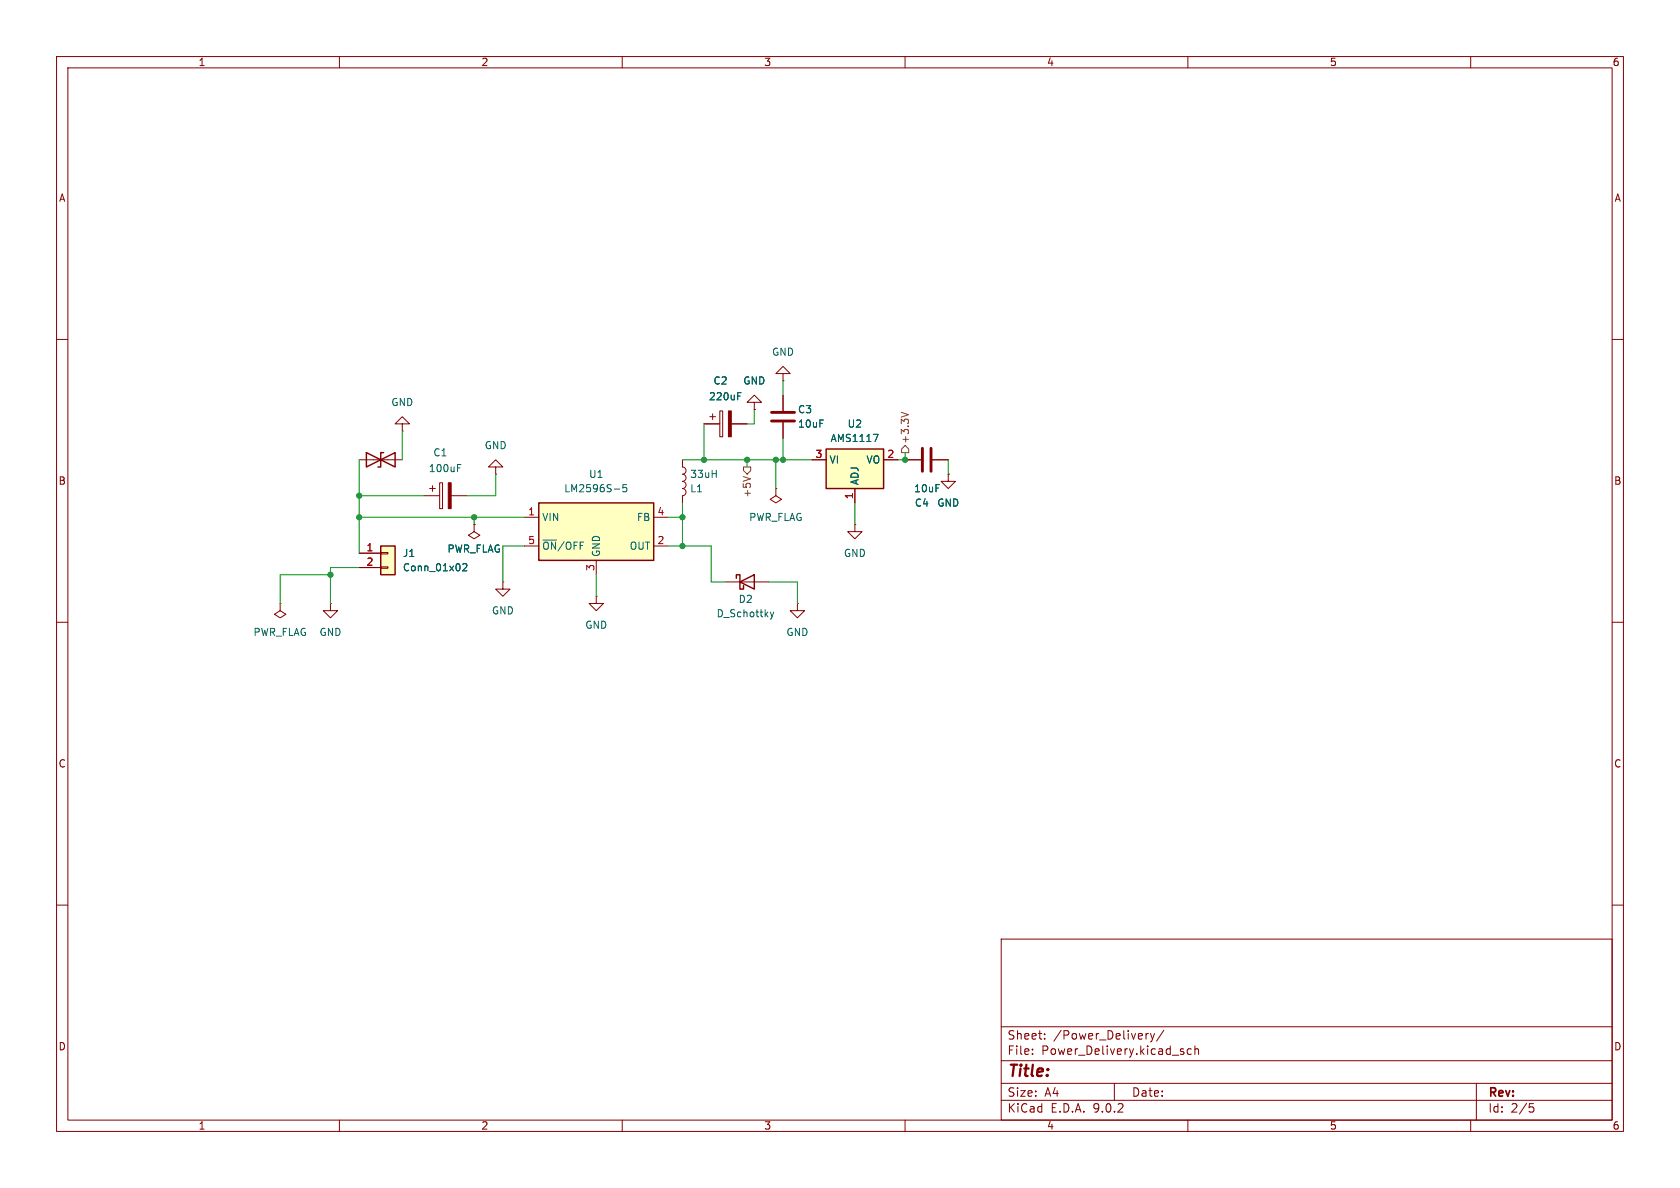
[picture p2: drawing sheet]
(kicad_sch
 (version 20250114)
 (generator "eeschema")
 (generator_version "9.0")
 (paper "A4")
 (lib_symbols
  (symbol "Connector_Generic:Conn_01x02"
   (pin_names
    (offset 1.016) (hide yes)) (exclude_from_sim no) (in_bom yes) (on_board yes)
   (property "Reference" "J" (at 0 2.54 0) (effects (font (size 1.27 1.27))))
   (property "Value" "Conn_01x02" (at 0 -5.08 0) (effects (font (size 1.27 1.27))))
   (property "Footprint" "" (at 0 0 0) (effects (font (size 1.27 1.27)) (hide yes)))
   (property "Datasheet" "~" (at 0 0 0) (effects (font (size 1.27 1.27)) (hide yes)))
   (property "Description" "Generic connector, single row, 01x02, script generated (kicad-library-utils/schlib/autogen/connector/)" (at 0 0 0) (effects (font (size 1.27 1.27)) (hide yes)))
   (symbol "Conn_01x02_1_1"
    (rectangle (start -1.27 1.27) (end 1.27 -3.81) (stroke (width 0.254) (type default)) (fill (type background)))
    (rectangle (start -1.27 0.127) (end 0 -0.127) (stroke (width 0.1524) (type default)) (fill (type none)))
    (rectangle (start -1.27 -2.413) (end 0 -2.667) (stroke (width 0.1524) (type default)) (fill (type none)))
    (pin passive line (at -5.08 0 0) (length 3.81) (name "Pin_1" (effects (font (size 1.27 1.27)))) (number "1" (effects (font (size 1.27 1.27)))))
    (pin passive line (at -5.08 -2.54 0) (length 3.81) (name "Pin_2" (effects (font (size 1.27 1.27)))) (number "2" (effects (font (size 1.27 1.27))))))
   (embedded_fonts no))
  (symbol "Device:C"
   (pin_numbers (hide yes))
   (pin_names
    (offset 0.254)) (exclude_from_sim no) (in_bom yes) (on_board yes)
   (property "Reference" "C" (at 0.635 2.54 0) (effects (font (size 1.27 1.27)) (justify left)))
   (property "Value" "C" (at 0.635 -2.54 0) (effects (font (size 1.27 1.27)) (justify left)))
   (property "Footprint" "" (at 0.9652 -3.81 0) (effects (font (size 1.27 1.27)) (hide yes)))
   (property "Datasheet" "~" (at 0 0 0) (effects (font (size 1.27 1.27)) (hide yes)))
   (property "Description" "Unpolarized capacitor" (at 0 0 0) (effects (font (size 1.27 1.27)) (hide yes)))
   (symbol "C_0_1"
    (polyline (pts (xy -2.032 0.762) (xy 2.032 0.762)) (stroke (width 0.508) (type default)) (fill (type none)))
    (polyline (pts (xy -2.032 -0.762) (xy 2.032 -0.762)) (stroke (width 0.508) (type default)) (fill (type none))))
   (symbol "C_1_1"
    (pin passive line (at 0 3.81 270) (length 2.794) (name "~" (effects (font (size 1.27 1.27)))) (number "1" (effects (font (size 1.27 1.27)))))
    (pin passive line (at 0 -3.81 90) (length 2.794) (name "~" (effects (font (size 1.27 1.27)))) (number "2" (effects (font (size 1.27 1.27))))))
   (embedded_fonts no))
  (symbol "Device:C_Polarized"
   (pin_numbers (hide yes))
   (pin_names
    (offset 0.254)) (exclude_from_sim no) (in_bom yes) (on_board yes)
   (property "Reference" "C" (at 0.635 2.54 0) (effects (font (size 1.27 1.27)) (justify left)))
   (property "Value" "C_Polarized" (at 0.635 -2.54 0) (effects (font (size 1.27 1.27)) (justify left)))
   (property "Footprint" "" (at 0.9652 -3.81 0) (effects (font (size 1.27 1.27)) (hide yes)))
   (property "Datasheet" "~" (at 0 0 0) (effects (font (size 1.27 1.27)) (hide yes)))
   (property "Description" "Polarized capacitor" (at 0 0 0) (effects (font (size 1.27 1.27)) (hide yes)))
   (symbol "C_Polarized_0_1"
    (rectangle (start -2.286 0.508) (end 2.286 1.016) (stroke (width 0) (type default)) (fill (type none)))
    (polyline (pts (xy -1.778 2.286) (xy -0.762 2.286)) (stroke (width 0) (type default)) (fill (type none)))
    (polyline (pts (xy -1.27 2.794) (xy -1.27 1.778)) (stroke (width 0) (type default)) (fill (type none)))
    (rectangle (start 2.286 -0.508) (end -2.286 -1.016) (stroke (width 0) (type default)) (fill (type outline))))
   (symbol "C_Polarized_1_1"
    (pin passive line (at 0 3.81 270) (length 2.794) (name "~" (effects (font (size 1.27 1.27)))) (number "1" (effects (font (size 1.27 1.27)))))
    (pin passive line (at 0 -3.81 90) (length 2.794) (name "~" (effects (font (size 1.27 1.27)))) (number "2" (effects (font (size 1.27 1.27))))))
   (embedded_fonts no))
  (symbol "Device:D_Schottky"
   (pin_numbers (hide yes))
   (pin_names
    (offset 1.016) (hide yes)) (exclude_from_sim no) (in_bom yes) (on_board yes)
   (property "Reference" "D" (at 0 2.54 0) (effects (font (size 1.27 1.27))))
   (property "Value" "D_Schottky" (at 0 -2.54 0) (effects (font (size 1.27 1.27))))
   (property "Footprint" "" (at 0 0 0) (effects (font (size 1.27 1.27)) (hide yes)))
   (property "Datasheet" "~" (at 0 0 0) (effects (font (size 1.27 1.27)) (hide yes)))
   (property "Description" "Schottky diode" (at 0 0 0) (effects (font (size 1.27 1.27)) (hide yes)))
   (symbol "D_Schottky_0_1"
    (polyline (pts (xy -1.905 0.635) (xy -1.905 1.27) (xy -1.27 1.27) (xy -1.27 -1.27) (xy -0.635 -1.27) (xy -0.635 -0.635)) (stroke (width 0.254) (type default)) (fill (type none)))
    (polyline (pts (xy 1.27 1.27) (xy 1.27 -1.27) (xy -1.27 0) (xy 1.27 1.27)) (stroke (width 0.254) (type default)) (fill (type none)))
    (polyline (pts (xy 1.27 0) (xy -1.27 0)) (stroke (width 0) (type default)) (fill (type none))))
   (symbol "D_Schottky_1_1"
    (pin passive line (at -3.81 0 0) (length 2.54) (name "K" (effects (font (size 1.27 1.27)))) (number "1" (effects (font (size 1.27 1.27)))))
    (pin passive line (at 3.81 0 180) (length 2.54) (name "A" (effects (font (size 1.27 1.27)))) (number "2" (effects (font (size 1.27 1.27))))))
   (embedded_fonts no))
  (symbol "Device:D_TVS"
   (pin_numbers (hide yes))
   (pin_names
    (offset 1.016) (hide yes)) (exclude_from_sim no) (in_bom yes) (on_board yes)
   (property "Reference" "D" (at 0 2.54 0) (effects (font (size 1.27 1.27))))
   (property "Value" "D_TVS" (at 0 -2.54 0) (effects (font (size 1.27 1.27))))
   (property "Footprint" "" (at 0 0 0) (effects (font (size 1.27 1.27)) (hide yes)))
   (property "Datasheet" "~" (at 0 0 0) (effects (font (size 1.27 1.27)) (hide yes)))
   (property "Description" "Bidirectional transient-voltage-suppression diode" (at 0 0 0) (effects (font (size 1.27 1.27)) (hide yes)))
   (symbol "D_TVS_0_1"
    (polyline (pts (xy -2.54 1.27) (xy -2.54 -1.27) (xy 2.54 1.27) (xy 2.54 -1.27) (xy -2.54 1.27)) (stroke (width 0.254) (type default)) (fill (type none)))
    (polyline (pts (xy 0.508 1.27) (xy 0 1.27) (xy 0 -1.27) (xy -0.508 -1.27)) (stroke (width 0.254) (type default)) (fill (type none)))
    (polyline (pts (xy 1.27 0) (xy -1.27 0)) (stroke (width 0) (type default)) (fill (type none))))
   (symbol "D_TVS_1_1"
    (pin passive line (at -3.81 0 0) (length 2.54) (name "A1" (effects (font (size 1.27 1.27)))) (number "1" (effects (font (size 1.27 1.27)))))
    (pin passive line (at 3.81 0 180) (length 2.54) (name "A2" (effects (font (size 1.27 1.27)))) (number "2" (effects (font (size 1.27 1.27))))))
   (embedded_fonts no))
  (symbol "Device:L"
   (pin_numbers (hide yes))
   (pin_names
    (offset 1.016) (hide yes)) (exclude_from_sim no) (in_bom yes) (on_board yes)
   (property "Reference" "L" (at -1.27 0 90) (effects (font (size 1.27 1.27))))
   (property "Value" "L" (at 1.905 0 90) (effects (font (size 1.27 1.27))))
   (property "Footprint" "" (at 0 0 0) (effects (font (size 1.27 1.27)) (hide yes)))
   (property "Datasheet" "~" (at 0 0 0) (effects (font (size 1.27 1.27)) (hide yes)))
   (property "Description" "Inductor" (at 0 0 0) (effects (font (size 1.27 1.27)) (hide yes)))
   (symbol "L_0_1"
    (arc (start 0 2.54) (mid 0.6323 1.905) (end 0 1.27) (stroke (width 0) (type default)) (fill (type none)))
    (arc (start 0 1.27) (mid 0.6323 0.635) (end 0 0) (stroke (width 0) (type default)) (fill (type none)))
    (arc (start 0 0) (mid 0.6323 -0.635) (end 0 -1.27) (stroke (width 0) (type default)) (fill (type none)))
    (arc (start 0 -1.27) (mid 0.6323 -1.905) (end 0 -2.54) (stroke (width 0) (type default)) (fill (type none))))
   (symbol "L_1_1"
    (pin passive line (at 0 3.81 270) (length 1.27) (name "1" (effects (font (size 1.27 1.27)))) (number "1" (effects (font (size 1.27 1.27)))))
    (pin passive line (at 0 -3.81 90) (length 1.27) (name "2" (effects (font (size 1.27 1.27)))) (number "2" (effects (font (size 1.27 1.27))))))
   (embedded_fonts no))
  (symbol "Regulator_Linear:AMS1117" (exclude_from_sim no) (in_bom yes) (on_board yes)
   (property "Reference" "U" (at -3.81 3.175 0) (effects (font (size 1.27 1.27))))
   (property "Value" "AMS1117" (at 0 3.175 0) (effects (font (size 1.27 1.27)) (justify left)))
   (property "Footprint" "Package_TO_SOT_SMD:SOT-223-3_TabPin2" (at 0 5.08 0) (effects (font (size 1.27 1.27)) (hide yes)))
   (property "Datasheet" "http://www.advanced-monolithic.com/pdf/ds1117.pdf" (at 2.54 -6.35 0) (effects (font (size 1.27 1.27)) (hide yes)))
   (property "Description" "1A Low Dropout regulator, positive, adjustable output, SOT-223" (at 0 0 0) (effects (font (size 1.27 1.27)) (hide yes)))
   (symbol "AMS1117_0_1"
    (rectangle (start -5.08 -5.08) (end 5.08 1.905) (stroke (width 0.254) (type default)) (fill (type background))))
   (symbol "AMS1117_1_1"
    (pin power_in line (at -7.62 0 0) (length 2.54) (name "VI" (effects (font (size 1.27 1.27)))) (number "3" (effects (font (size 1.27 1.27)))))
    (pin input line (at 0 -7.62 90) (length 2.54) (name "ADJ" (effects (font (size 1.27 1.27)))) (number "1" (effects (font (size 1.27 1.27)))))
    (pin power_out line (at 7.62 0 180) (length 2.54) (name "VO" (effects (font (size 1.27 1.27)))) (number "2" (effects (font (size 1.27 1.27))))))
   (embedded_fonts no))
  (symbol "Regulator_Switching:LM2596S-5" (exclude_from_sim no) (in_bom yes) (on_board yes)
   (property "Reference" "U" (at -10.16 6.35 0) (effects (font (size 1.27 1.27)) (justify left)))
   (property "Value" "LM2596S-5" (at 0 6.35 0) (effects (font (size 1.27 1.27)) (justify left)))
   (property "Footprint" "Package_TO_SOT_SMD:TO-263-5_TabPin3" (at 1.27 -6.35 0) (effects (font (size 1.27 1.27)
    (italic yes)) (justify left) (hide yes)))
   (property "Datasheet" "http://www.ti.com/lit/ds/symlink/lm2596.pdf" (at 0 0 0) (effects (font (size 1.27 1.27)) (hide yes)))
   (property "Description" "5V 3A Step-Down Voltage Regulator, TO-263" (at 0 0 0) (effects (font (size 1.27 1.27)) (hide yes)))
   (symbol "LM2596S-5_0_1"
    (rectangle (start -10.16 5.08) (end 10.16 -5.08) (stroke (width 0.254) (type default)) (fill (type background))))
   (symbol "LM2596S-5_1_1"
    (pin power_in line (at -12.7 2.54 0) (length 2.54) (name "VIN" (effects (font (size 1.27 1.27)))) (number "1" (effects (font (size 1.27 1.27)))))
    (pin input line (at -12.7 -2.54 0) (length 2.54) (name "~{ON}/OFF" (effects (font (size 1.27 1.27)))) (number "5" (effects (font (size 1.27 1.27)))))
    (pin power_in line (at 0 -7.62 90) (length 2.54) (name "GND" (effects (font (size 1.27 1.27)))) (number "3" (effects (font (size 1.27 1.27)))))
    (pin input line (at 12.7 2.54 180) (length 2.54) (name "FB" (effects (font (size 1.27 1.27)))) (number "4" (effects (font (size 1.27 1.27)))))
    (pin output line (at 12.7 -2.54 180) (length 2.54) (name "OUT" (effects (font (size 1.27 1.27)))) (number "2" (effects (font (size 1.27 1.27))))))
   (embedded_fonts no))
  (symbol "power:GND"
   (power)
   (pin_numbers (hide yes))
   (pin_names
    (offset 0) (hide yes)) (exclude_from_sim no) (in_bom yes) (on_board yes)
   (property "Reference" "#PWR" (at 0 -6.35 0) (effects (font (size 1.27 1.27)) (hide yes)))
   (property "Value" "GND" (at 0 -3.81 0) (effects (font (size 1.27 1.27))))
   (property "Footprint" "" (at 0 0 0) (effects (font (size 1.27 1.27)) (hide yes)))
   (property "Datasheet" "" (at 0 0 0) (effects (font (size 1.27 1.27)) (hide yes)))
   (property "Description" "Power symbol creates a global label with name \"GND\" , ground" (at 0 0 0) (effects (font (size 1.27 1.27)) (hide yes)))
   (symbol "GND_0_1"
    (polyline (pts (xy 0 0) (xy 0 -1.27) (xy 1.27 -1.27) (xy 0 -2.54) (xy -1.27 -1.27) (xy 0 -1.27)) (stroke (width 0) (type default)) (fill (type none))))
   (symbol "GND_1_1"
    (pin power_in line (at 0 0 270) (length 0) (name "~" (effects (font (size 1.27 1.27)))) (number "1" (effects (font (size 1.27 1.27))))))
   (embedded_fonts no))
  (symbol "power:PWR_FLAG"
   (power)
   (pin_numbers (hide yes))
   (pin_names
    (offset 0) (hide yes)) (exclude_from_sim no) (in_bom yes) (on_board yes)
   (property "Reference" "#FLG" (at 0 1.905 0) (effects (font (size 1.27 1.27)) (hide yes)))
   (property "Value" "PWR_FLAG" (at 0 3.81 0) (effects (font (size 1.27 1.27))))
   (property "Footprint" "" (at 0 0 0) (effects (font (size 1.27 1.27)) (hide yes)))
   (property "Datasheet" "~" (at 0 0 0) (effects (font (size 1.27 1.27)) (hide yes)))
   (property "Description" "Special symbol for telling ERC where power comes from" (at 0 0 0) (effects (font (size 1.27 1.27)) (hide yes)))
   (symbol "PWR_FLAG_0_0"
    (pin power_out line (at 0 0 90) (length 0) (name "~" (effects (font (size 1.27 1.27)))) (number "1" (effects (font (size 1.27 1.27))))))
   (symbol "PWR_FLAG_0_1"
    (polyline (pts (xy 0 0) (xy 0 1.27) (xy -1.016 1.905) (xy 0 2.54) (xy 1.016 1.905) (xy 0 1.27)) (stroke (width 0) (type default)) (fill (type none))))
   (embedded_fonts no)))
 (junction
  (at 83.82 91.44)
  (diameter 0)
  (color 0 0 0 0))
 (junction
  (at 63.5 87.63)
  (diameter 0)
  (color 0 0 0 0))
 (junction
  (at 138.43 81.28)
  (diameter 0)
  (color 0 0 0 0))
 (junction
  (at 124.46 81.28)
  (diameter 0)
  (color 0 0 0 0))
 (junction
  (at 58.42 101.6)
  (diameter 0)
  (color 0 0 0 0))
 (junction
  (at 160.02 81.28)
  (diameter 0)
  (color 0 0 0 0))
 (junction
  (at 120.65 96.52)
  (diameter 0)
  (color 0 0 0 0))
 (junction
  (at 120.65 91.44)
  (diameter 0)
  (color 0 0 0 0))
 (junction
  (at 137.16 81.28)
  (diameter 0)
  (color 0 0 0 0))
 (junction
  (at 63.5 91.44)
  (diameter 0)
  (color 0 0 0 0))
 (junction
  (at 132.08 81.28)
  (diameter 0)
  (color 0 0 0 0))
 (wire
  (pts (xy 63.5 91.44) (xy 63.5 97.79))
  (stroke (width 0) (type default)))
 (wire
  (pts (xy 167.64 83.82) (xy 167.64 81.28))
  (stroke (width 0) (type default)))
 (wire
  (pts (xy 120.65 81.28) (xy 124.46 81.28))
  (stroke (width 0) (type default)))
 (wire
  (pts (xy 125.73 102.87) (xy 125.73 96.52))
  (stroke (width 0) (type default)))
 (wire
  (pts (xy 92.71 96.52) (xy 88.9 96.52))
  (stroke (width 0) (type default)))
 (wire
  (pts (xy 120.65 96.52) (xy 125.73 96.52))
  (stroke (width 0) (type default)))
 (wire
  (pts (xy 74.93 87.63) (xy 63.5 87.63))
  (stroke (width 0) (type default)))
 (wire
  (pts (xy 63.5 87.63) (xy 63.5 91.44))
  (stroke (width 0) (type default)))
 (wire
  (pts (xy 125.73 102.87) (xy 128.27 102.87))
  (stroke (width 0) (type default)))
 (wire
  (pts (xy 49.53 101.6) (xy 58.42 101.6))
  (stroke (width 0) (type default)))
 (wire
  (pts (xy 82.55 87.63) (xy 87.63 87.63))
  (stroke (width 0) (type default)))
 (wire
  (pts (xy 132.08 81.28) (xy 132.08 82.55))
  (stroke (width 0) (type default)))
 (wire
  (pts (xy 118.11 91.44) (xy 120.65 91.44))
  (stroke (width 0) (type default)))
 (wire
  (pts (xy 120.65 91.44) (xy 120.65 96.52))
  (stroke (width 0) (type default)))
 (wire
  (pts (xy 58.42 101.6) (xy 58.42 100.33))
  (stroke (width 0) (type default)))
 (wire
  (pts (xy 138.43 67.31) (xy 138.43 69.85))
  (stroke (width 0) (type default)))
 (wire
  (pts (xy 87.63 87.63) (xy 87.63 83.82))
  (stroke (width 0) (type default)))
 (wire
  (pts (xy 137.16 81.28) (xy 137.16 86.36))
  (stroke (width 0) (type default)))
 (wire
  (pts (xy 124.46 74.93) (xy 124.46 81.28))
  (stroke (width 0) (type default)))
 (wire
  (pts (xy 140.97 102.87) (xy 140.97 106.68))
  (stroke (width 0) (type default)))
 (wire
  (pts (xy 58.42 100.33) (xy 63.5 100.33))
  (stroke (width 0) (type default)))
 (wire
  (pts (xy 133.35 74.93) (xy 133.35 72.39))
  (stroke (width 0) (type default)))
 (wire
  (pts (xy 160.02 80.01) (xy 160.02 81.28))
  (stroke (width 0) (type default)))
 (wire
  (pts (xy 71.12 76.2) (xy 71.12 81.28))
  (stroke (width 0) (type default)))
 (wire
  (pts (xy 160.02 81.28) (xy 158.75 81.28))
  (stroke (width 0) (type default)))
 (wire
  (pts (xy 88.9 96.52) (xy 88.9 102.87))
  (stroke (width 0) (type default)))
 (wire
  (pts (xy 137.16 81.28) (xy 138.43 81.28))
  (stroke (width 0) (type default)))
 (wire
  (pts (xy 63.5 81.28) (xy 63.5 87.63))
  (stroke (width 0) (type default)))
 (wire
  (pts (xy 138.43 77.47) (xy 138.43 81.28))
  (stroke (width 0) (type default)))
 (wire
  (pts (xy 58.42 106.68) (xy 58.42 101.6))
  (stroke (width 0) (type default)))
 (wire
  (pts (xy 138.43 81.28) (xy 143.51 81.28))
  (stroke (width 0) (type default)))
 (wire
  (pts (xy 83.82 91.44) (xy 92.71 91.44))
  (stroke (width 0) (type default)))
 (wire
  (pts (xy 132.08 74.93) (xy 133.35 74.93))
  (stroke (width 0) (type default)))
 (wire
  (pts (xy 83.82 91.44) (xy 83.82 92.71))
  (stroke (width 0) (type default)))
 (wire
  (pts (xy 124.46 81.28) (xy 132.08 81.28))
  (stroke (width 0) (type default)))
 (wire
  (pts (xy 132.08 81.28) (xy 137.16 81.28))
  (stroke (width 0) (type default)))
 (wire
  (pts (xy 120.65 96.52) (xy 118.11 96.52))
  (stroke (width 0) (type default)))
 (wire
  (pts (xy 63.5 91.44) (xy 83.82 91.44))
  (stroke (width 0) (type default)))
 (wire
  (pts (xy 49.53 101.6) (xy 49.53 106.68))
  (stroke (width 0) (type default)))
 (wire
  (pts (xy 135.89 102.87) (xy 140.97 102.87))
  (stroke (width 0) (type default)))
 (wire
  (pts (xy 151.13 88.9) (xy 151.13 92.71))
  (stroke (width 0) (type default)))
 (wire
  (pts (xy 105.41 101.6) (xy 105.41 105.41))
  (stroke (width 0) (type default)))
 (wire
  (pts (xy 120.65 88.9) (xy 120.65 91.44))
  (stroke (width 0) (type default)))
 (hierarchical_label "+3.3V"
  (shape output)
  (at 160.02 80.01 90)
  (effects (font (size 1.27 1.27)) (justify left)))
 (hierarchical_label "+5V"
  (shape output)
  (at 132.08 82.55 270)
  (effects (font (size 1.27 1.27)) (justify right)))
 (symbol
  (lib_id "Device:D_Schottky")
  (at 132.08 102.87 0)
  (unit 1)
  (exclude_from_sim no)
  (in_bom yes)
  (on_board yes)
  (dnp no)
  (property "Reference" "D2" (at 131.826 105.918 0) (effects (font (size 1.27 1.27))))
  (property "Value" "D_Schottky" (at 131.826 108.458 0) (effects (font (size 1.27 1.27))))
  (property "Footprint" "Diode_SMD:D_SMA" (at 132.08 102.87 0) (effects (font (size 1.27 1.27)) (hide yes)))
  (property "Datasheet" "~" (at 132.08 102.87 0) (effects (font (size 1.27 1.27)) (hide yes)))
  (property "Description" "Schottky diode" (at 132.08 102.87 0) (effects (font (size 1.27 1.27)) (hide yes)))
  (pin "2")
  (pin "1"))
 (symbol
  (lib_id "power:GND")
  (at 71.12 76.2 0)
  (mirror x)
  (unit 1)
  (exclude_from_sim no)
  (in_bom yes)
  (on_board yes)
  (dnp no)
  (property "Reference" "#PWR02" (at 71.12 69.85 0) (effects (font (size 1.27 1.27)) (hide yes)))
  (property "Value" "GND" (at 71.12 71.12 0) (effects (font (size 1.27 1.27))))
  (property "Footprint" "" (at 71.12 76.2 0) (effects (font (size 1.27 1.27)) (hide yes)))
  (property "Datasheet" "" (at 71.12 76.2 0) (effects (font (size 1.27 1.27)) (hide yes)))
  (property "Description" "Power symbol creates a global label with name \"GND\" , ground" (at 71.12 76.2 0) (effects (font (size 1.27 1.27)) (hide yes)))
  (pin "1"))
 (symbol
  (lib_id "Device:C")
  (at 163.83 81.28 270)
  (unit 1)
  (exclude_from_sim no)
  (in_bom yes)
  (on_board yes)
  (dnp no)
  (property "Reference" "C4" (at 164.338 88.9 90) (effects (font (size 1.27 1.27)) (justify right)))
  (property "Value" "10uF" (at 166.37 86.3601 90) (effects (font (size 1.27 1.27)) (justify right)))
  (property "Footprint" "Capacitor_SMD:C_0805_2012Metric" (at 160.02 82.2452 0) (effects (font (size 1.27 1.27)) (hide yes)))
  (property "Datasheet" "~" (at 163.83 81.28 0) (effects (font (size 1.27 1.27)) (hide yes)))
  (property "Description" "Unpolarized capacitor" (at 163.83 81.28 0) (effects (font (size 1.27 1.27)) (hide yes)))
  (pin "2")
  (pin "1"))
 (symbol
  (lib_id "Device:L")
  (at 120.65 85.09 0)
  (mirror x)
  (unit 1)
  (exclude_from_sim no)
  (in_bom yes)
  (on_board yes)
  (dnp no)
  (property "Reference" "L1" (at 121.92 86.3601 0) (effects (font (size 1.27 1.27)) (justify left)))
  (property "Value" "33uH" (at 121.92 83.8201 0) (effects (font (size 1.27 1.27)) (justify left)))
  (property "Footprint" "Inductor_SMD:L_12x12mm_H6mm" (at 120.65 85.09 0) (effects (font (size 1.27 1.27)) (hide yes)))
  (property "Datasheet" "~" (at 120.65 85.09 0) (effects (font (size 1.27 1.27)) (hide yes)))
  (property "Description" "Inductor" (at 120.65 85.09 0) (effects (font (size 1.27 1.27)) (hide yes)))
  (pin "1")
  (pin "2"))
 (symbol
  (lib_id "power:GND")
  (at 151.13 92.71 0)
  (unit 1)
  (exclude_from_sim no)
  (in_bom yes)
  (on_board yes)
  (dnp no)
  (property "Reference" "#PWR08" (at 151.13 99.06 0) (effects (font (size 1.27 1.27)) (hide yes)))
  (property "Value" "GND" (at 151.13 97.79 0) (effects (font (size 1.27 1.27))))
  (property "Footprint" "" (at 151.13 92.71 0) (effects (font (size 1.27 1.27)) (hide yes)))
  (property "Datasheet" "" (at 151.13 92.71 0) (effects (font (size 1.27 1.27)) (hide yes)))
  (property "Description" "Power symbol creates a global label with name \"GND\" , ground" (at 151.13 92.71 0) (effects (font (size 1.27 1.27)) (hide yes)))
  (pin "1"))
 (symbol
  (lib_id "Device:D_TVS")
  (at 67.31 81.28 0)
  (unit 1)
  (exclude_from_sim no)
  (in_bom yes)
  (on_board yes)
  (dnp no)
  (fields_autoplaced yes)
  (property "Reference" "D1" (at 67.31 74.93 0) (effects (font (size 1.27 1.27)) (hide yes)))
  (property "Value" "D_TVS" (at 67.31 77.47 0) (effects (font (size 1.27 1.27)) (hide yes)))
  (property "Footprint" "Diode_SMD:D_SMA" (at 67.31 81.28 0) (effects (font (size 1.27 1.27)) (hide yes)))
  (property "Datasheet" "~" (at 67.31 81.28 0) (effects (font (size 1.27 1.27)) (hide yes)))
  (property "Description" "Bidirectional transient-voltage-suppression diode" (at 67.31 81.28 0) (effects (font (size 1.27 1.27)) (hide yes)))
  (pin "1")
  (pin "2"))
 (symbol
  (lib_id "Device:C")
  (at 138.43 73.66 0)
  (unit 1)
  (exclude_from_sim no)
  (in_bom yes)
  (on_board yes)
  (dnp no)
  (property "Reference" "C3" (at 140.97 72.39 0) (effects (font (size 1.27 1.27)) (justify left)))
  (property "Value" "10uF" (at 140.97 74.93 0) (effects (font (size 1.27 1.27)) (justify left)))
  (property "Footprint" "Capacitor_SMD:C_0805_2012Metric" (at 139.3952 77.47 0) (effects (font (size 1.27 1.27)) (hide yes)))
  (property "Datasheet" "~" (at 138.43 73.66 0) (effects (font (size 1.27 1.27)) (hide yes)))
  (property "Description" "Unpolarized capacitor" (at 138.43 73.66 0) (effects (font (size 1.27 1.27)) (hide yes)))
  (pin "2")
  (pin "1"))
 (symbol
  (lib_id "power:GND")
  (at 88.9 102.87 0)
  (unit 1)
  (exclude_from_sim no)
  (in_bom yes)
  (on_board yes)
  (dnp no)
  (fields_autoplaced yes)
  (property "Reference" "#PWR03" (at 88.9 109.22 0) (effects (font (size 1.27 1.27)) (hide yes)))
  (property "Value" "GND" (at 88.9 107.95 0) (effects (font (size 1.27 1.27))))
  (property "Footprint" "" (at 88.9 102.87 0) (effects (font (size 1.27 1.27)) (hide yes)))
  (property "Datasheet" "" (at 88.9 102.87 0) (effects (font (size 1.27 1.27)) (hide yes)))
  (property "Description" "Power symbol creates a global label with name \"GND\" , ground" (at 88.9 102.87 0) (effects (font (size 1.27 1.27)) (hide yes)))
  (pin "1"))
 (symbol
  (lib_id "power:GND")
  (at 105.41 105.41 0)
  (unit 1)
  (exclude_from_sim no)
  (in_bom yes)
  (on_board yes)
  (dnp no)
  (fields_autoplaced yes)
  (property "Reference" "#PWR06" (at 105.41 111.76 0) (effects (font (size 1.27 1.27)) (hide yes)))
  (property "Value" "GND" (at 105.41 110.49 0) (effects (font (size 1.27 1.27))))
  (property "Footprint" "" (at 105.41 105.41 0) (effects (font (size 1.27 1.27)) (hide yes)))
  (property "Datasheet" "" (at 105.41 105.41 0) (effects (font (size 1.27 1.27)) (hide yes)))
  (property "Description" "Power symbol creates a global label with name \"GND\" , ground" (at 105.41 105.41 0) (effects (font (size 1.27 1.27)) (hide yes)))
  (pin "1"))
 (symbol
  (lib_id "power:PWR_FLAG")
  (at 83.82 92.71 180)
  (unit 1)
  (exclude_from_sim no)
  (in_bom yes)
  (on_board yes)
  (dnp no)
  (property "Reference" "#FLG05" (at 83.82 94.615 0) (effects (font (size 1.27 1.27)) (hide yes)))
  (property "Value" "PWR_FLAG" (at 83.82 97.028 0) (effects (font (size 1.27 1.27))))
  (property "Footprint" "" (at 83.82 92.71 0) (effects (font (size 1.27 1.27)) (hide yes)))
  (property "Datasheet" "~" (at 83.82 92.71 0) (effects (font (size 1.27 1.27)) (hide yes)))
  (property "Description" "Special symbol for telling ERC where power comes from" (at 83.82 92.71 0) (effects (font (size 1.27 1.27)) (hide yes)))
  (pin "1"))
 (symbol
  (lib_id "Regulator_Switching:LM2596S-5")
  (at 105.41 93.98 0)
  (unit 1)
  (exclude_from_sim no)
  (in_bom yes)
  (on_board yes)
  (dnp no)
  (fields_autoplaced yes)
  (property "Reference" "U1" (at 105.41 83.82 0) (effects (font (size 1.27 1.27))))
  (property "Value" "LM2596S-5" (at 105.41 86.36 0) (effects (font (size 1.27 1.27))))
  (property "Footprint" "Package_TO_SOT_SMD:TO-263-5_TabPin3" (at 106.68 100.33 0) (effects (font (size 1.27 1.27)
    (italic yes)) (justify left) (hide yes)))
  (property "Datasheet" "http://www.ti.com/lit/ds/symlink/lm2596.pdf" (at 105.41 93.98 0) (effects (font (size 1.27 1.27)) (hide yes)))
  (property "Description" "5V 3A Step-Down Voltage Regulator, TO-263" (at 105.41 93.98 0) (effects (font (size 1.27 1.27)) (hide yes)))
  (pin "1")
  (pin "5")
  (pin "3")
  (pin "4")
  (pin "2"))
 (symbol
  (lib_id "power:GND")
  (at 167.64 83.82 0)
  (mirror y)
  (unit 1)
  (exclude_from_sim no)
  (in_bom yes)
  (on_board yes)
  (dnp no)
  (property "Reference" "#PWR010" (at 167.64 90.17 0) (effects (font (size 1.27 1.27)) (hide yes)))
  (property "Value" "GND" (at 167.64 88.9 0) (effects (font (size 1.27 1.27))))
  (property "Footprint" "" (at 167.64 83.82 0) (effects (font (size 1.27 1.27)) (hide yes)))
  (property "Datasheet" "" (at 167.64 83.82 0) (effects (font (size 1.27 1.27)) (hide yes)))
  (property "Description" "Power symbol creates a global label with name \"GND\" , ground" (at 167.64 83.82 0) (effects (font (size 1.27 1.27)) (hide yes)))
  (pin "1"))
 (symbol
  (lib_id "power:GND")
  (at 138.43 67.31 0)
  (mirror x)
  (unit 1)
  (exclude_from_sim no)
  (in_bom yes)
  (on_board yes)
  (dnp no)
  (property "Reference" "#PWR09" (at 138.43 60.96 0) (effects (font (size 1.27 1.27)) (hide yes)))
  (property "Value" "GND" (at 138.43 62.23 0) (effects (font (size 1.27 1.27))))
  (property "Footprint" "" (at 138.43 67.31 0) (effects (font (size 1.27 1.27)) (hide yes)))
  (property "Datasheet" "" (at 138.43 67.31 0) (effects (font (size 1.27 1.27)) (hide yes)))
  (property "Description" "Power symbol creates a global label with name \"GND\" , ground" (at 138.43 67.31 0) (effects (font (size 1.27 1.27)) (hide yes)))
  (pin "1"))
 (symbol
  (lib_id "Connector_Generic:Conn_01x02")
  (at 68.58 97.79 0)
  (unit 1)
  (exclude_from_sim no)
  (in_bom yes)
  (on_board yes)
  (dnp no)
  (fields_autoplaced yes)
  (property "Reference" "J1" (at 71.12 97.7899 0) (effects (font (size 1.27 1.27)) (justify left)))
  (property "Value" "Conn_01x02" (at 71.12 100.3299 0) (effects (font (size 1.27 1.27)) (justify left)))
  (property "Footprint" "Connector_PinHeader_2.54mm:PinHeader_1x02_P2.54mm_Vertical" (at 68.58 97.79 0) (effects (font (size 1.27 1.27)) (hide yes)))
  (property "Datasheet" "~" (at 68.58 97.79 0) (effects (font (size 1.27 1.27)) (hide yes)))
  (property "Description" "Generic connector, single row, 01x02, script generated (kicad-library-utils/schlib/autogen/connector/)" (at 68.58 97.79 0) (effects (font (size 1.27 1.27)) (hide yes)))
  (pin "2")
  (pin "1"))
 (symbol
  (lib_id "Regulator_Linear:AMS1117")
  (at 151.13 81.28 0)
  (unit 1)
  (exclude_from_sim no)
  (in_bom yes)
  (on_board yes)
  (dnp no)
  (fields_autoplaced yes)
  (property "Reference" "U2" (at 151.13 74.93 0) (effects (font (size 1.27 1.27))))
  (property "Value" "AMS1117" (at 151.13 77.47 0) (effects (font (size 1.27 1.27))))
  (property "Footprint" "Package_TO_SOT_SMD:SOT-223-3_TabPin2" (at 151.13 76.2 0) (effects (font (size 1.27 1.27)) (hide yes)))
  (property "Datasheet" "http://www.advanced-monolithic.com/pdf/ds1117.pdf" (at 153.67 87.63 0) (effects (font (size 1.27 1.27)) (hide yes)))
  (property "Description" "1A Low Dropout regulator, positive, adjustable output, SOT-223" (at 151.13 81.28 0) (effects (font (size 1.27 1.27)) (hide yes)))
  (pin "2")
  (pin "1")
  (pin "3"))
 (symbol
  (lib_id "power:GND")
  (at 87.63 83.82 0)
  (mirror x)
  (unit 1)
  (exclude_from_sim no)
  (in_bom yes)
  (on_board yes)
  (dnp no)
  (property "Reference" "#PWR04" (at 87.63 77.47 0) (effects (font (size 1.27 1.27)) (hide yes)))
  (property "Value" "GND" (at 87.63 78.74 0) (effects (font (size 1.27 1.27))))
  (property "Footprint" "" (at 87.63 83.82 0) (effects (font (size 1.27 1.27)) (hide yes)))
  (property "Datasheet" "" (at 87.63 83.82 0) (effects (font (size 1.27 1.27)) (hide yes)))
  (property "Description" "Power symbol creates a global label with name \"GND\" , ground" (at 87.63 83.82 0) (effects (font (size 1.27 1.27)) (hide yes)))
  (pin "1"))
 (symbol
  (lib_id "power:PWR_FLAG")
  (at 49.53 106.68 180)
  (unit 1)
  (exclude_from_sim no)
  (in_bom yes)
  (on_board yes)
  (dnp no)
  (property "Reference" "#FLG02" (at 49.53 108.585 0) (effects (font (size 1.27 1.27)) (hide yes)))
  (property "Value" "PWR_FLAG" (at 49.53 111.76 0) (effects (font (size 1.27 1.27))))
  (property "Footprint" "" (at 49.53 106.68 0) (effects (font (size 1.27 1.27)) (hide yes)))
  (property "Datasheet" "~" (at 49.53 106.68 0) (effects (font (size 1.27 1.27)) (hide yes)))
  (property "Description" "Special symbol for telling ERC where power comes from" (at 49.53 106.68 0) (effects (font (size 1.27 1.27)) (hide yes)))
  (pin "1"))
 (symbol
  (lib_id "Device:C_Polarized")
  (at 78.74 87.63 90)
  (mirror x)
  (unit 1)
  (exclude_from_sim no)
  (in_bom yes)
  (on_board yes)
  (dnp no)
  (property "Reference" "C1" (at 77.851 80.01 90) (effects (font (size 1.27 1.27))))
  (property "Value" "100uF" (at 78.74 82.804 90) (effects (font (size 1.27 1.27))))
  (property "Footprint" "Capacitor_THT:CP_Radial_D10.0mm_P5.00mm" (at 82.55 88.5952 0) (effects (font (size 1.27 1.27)) (hide yes)))
  (property "Datasheet" "~" (at 78.74 87.63 0) (effects (font (size 1.27 1.27)) (hide yes)))
  (property "Description" "Polarized capacitor" (at 78.74 87.63 0) (effects (font (size 1.27 1.27)) (hide yes)))
  (pin "1")
  (pin "2"))
 (symbol
  (lib_id "Device:C_Polarized")
  (at 128.27 74.93 90)
  (mirror x)
  (unit 1)
  (exclude_from_sim no)
  (in_bom yes)
  (on_board yes)
  (dnp no)
  (property "Reference" "C2" (at 127.381 67.31 90) (effects (font (size 1.27 1.27))))
  (property "Value" "220uF" (at 128.27 70.104 90) (effects (font (size 1.27 1.27))))
  (property "Footprint" "Capacitor_THT:CP_Radial_D10.0mm_P5.00mm" (at 132.08 75.8952 0) (effects (font (size 1.27 1.27)) (hide yes)))
  (property "Datasheet" "~" (at 128.27 74.93 0) (effects (font (size 1.27 1.27)) (hide yes)))
  (property "Description" "Polarized capacitor" (at 128.27 74.93 0) (effects (font (size 1.27 1.27)) (hide yes)))
  (pin "1")
  (pin "2"))
 (symbol
  (lib_id "power:GND")
  (at 133.35 72.39 0)
  (mirror x)
  (unit 1)
  (exclude_from_sim no)
  (in_bom yes)
  (on_board yes)
  (dnp no)
  (property "Reference" "#PWR07" (at 133.35 66.04 0) (effects (font (size 1.27 1.27)) (hide yes)))
  (property "Value" "GND" (at 133.35 67.31 0) (effects (font (size 1.27 1.27))))
  (property "Footprint" "" (at 133.35 72.39 0) (effects (font (size 1.27 1.27)) (hide yes)))
  (property "Datasheet" "" (at 133.35 72.39 0) (effects (font (size 1.27 1.27)) (hide yes)))
  (property "Description" "Power symbol creates a global label with name \"GND\" , ground" (at 133.35 72.39 0) (effects (font (size 1.27 1.27)) (hide yes)))
  (pin "1"))
 (symbol
  (lib_id "power:GND")
  (at 140.97 106.68 0)
  (unit 1)
  (exclude_from_sim no)
  (in_bom yes)
  (on_board yes)
  (dnp no)
  (property "Reference" "#PWR05" (at 140.97 113.03 0) (effects (font (size 1.27 1.27)) (hide yes)))
  (property "Value" "GND" (at 140.97 111.76 0) (effects (font (size 1.27 1.27))))
  (property "Footprint" "" (at 140.97 106.68 0) (effects (font (size 1.27 1.27)) (hide yes)))
  (property "Datasheet" "" (at 140.97 106.68 0) (effects (font (size 1.27 1.27)) (hide yes)))
  (property "Description" "Power symbol creates a global label with name \"GND\" , ground" (at 140.97 106.68 0) (effects (font (size 1.27 1.27)) (hide yes)))
  (pin "1"))
 (symbol
  (lib_id "power:PWR_FLAG")
  (at 137.16 86.36 180)
  (unit 1)
  (exclude_from_sim no)
  (in_bom yes)
  (on_board yes)
  (dnp no)
  (property "Reference" "#FLG01" (at 137.16 88.265 0) (effects (font (size 1.27 1.27)) (hide yes)))
  (property "Value" "PWR_FLAG" (at 137.16 91.44 0) (effects (font (size 1.27 1.27))))
  (property "Footprint" "" (at 137.16 86.36 0) (effects (font (size 1.27 1.27)) (hide yes)))
  (property "Datasheet" "~" (at 137.16 86.36 0) (effects (font (size 1.27 1.27)) (hide yes)))
  (property "Description" "Special symbol for telling ERC where power comes from" (at 137.16 86.36 0) (effects (font (size 1.27 1.27)) (hide yes)))
  (pin "1"))
 (symbol
  (lib_id "power:GND")
  (at 58.42 106.68 0)
  (unit 1)
  (exclude_from_sim no)
  (in_bom yes)
  (on_board yes)
  (dnp no)
  (fields_autoplaced yes)
  (property "Reference" "#PWR01" (at 58.42 113.03 0) (effects (font (size 1.27 1.27)) (hide yes)))
  (property "Value" "GND" (at 58.42 111.76 0) (effects (font (size 1.27 1.27))))
  (property "Footprint" "" (at 58.42 106.68 0) (effects (font (size 1.27 1.27)) (hide yes)))
  (property "Datasheet" "" (at 58.42 106.68 0) (effects (font (size 1.27 1.27)) (hide yes)))
  (property "Description" "Power symbol creates a global label with name \"GND\" , ground" (at 58.42 106.68 0) (effects (font (size 1.27 1.27)) (hide yes)))
  (pin "1")))
